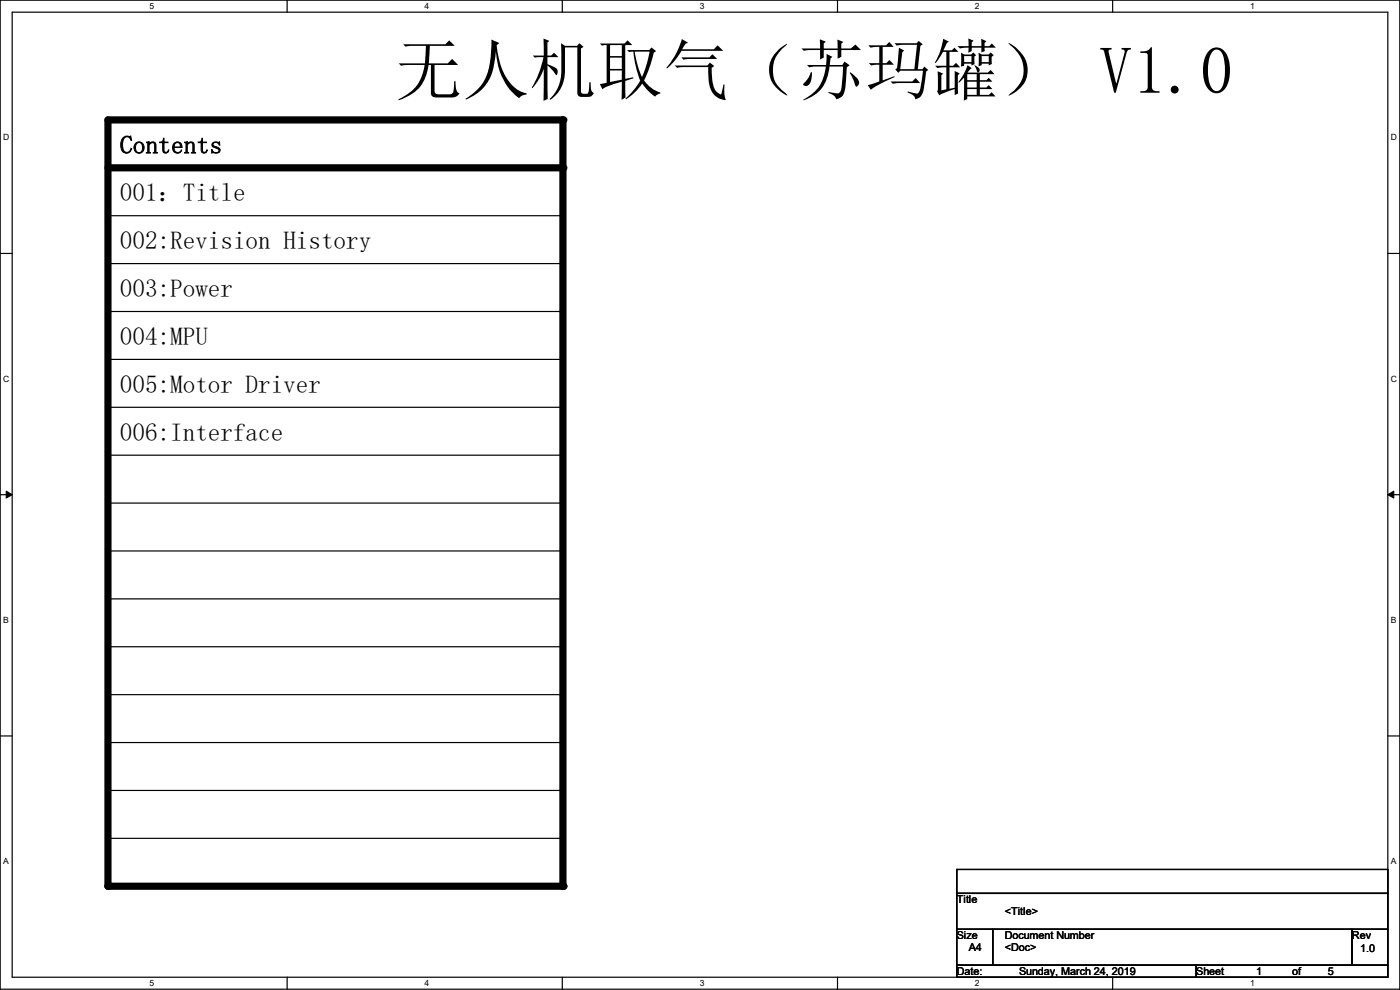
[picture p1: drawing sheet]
<svg xmlns="http://www.w3.org/2000/svg" width="297mm" height="210mm" viewBox="0 0 297 210" stroke-linecap="round" stroke-linejoin="round" font-family="sans-serif">
<path d="M0 0h297v209.8h-297zM2.6 2.6h291.8v204.7h-291.8z" fill="none" stroke="#000" stroke-width=".25"/>
<g fill="#fff">
<path d="M31.7 .3h1v2h-1z"/>
<path d="M31.7 207.6h1v1.9h-1z"/>
</g>
<path d="M60.9 0v2.6M60.9 207.3v2.5" fill="none" stroke="#000" stroke-width=".25"/>
<g fill="#fff">
<path d="M90.1 .3h1v2h-1z"/>
<path d="M90.1 207.6h1v1.9h-1z"/>
</g>
<path d="M119.3 0v2.6M119.3 207.3v2.5" fill="none" stroke="#000" stroke-width=".25"/>
<g fill="#fff">
<path d="M148.5 .3h.9v2h-.9z"/>
<path d="M148.5 207.6h.9v1.9h-.9z"/>
</g>
<path d="M177.7 0v2.6M177.7 207.3v2.5" fill="none" stroke="#000" stroke-width=".25"/>
<g fill="#fff">
<path d="M206.8 .3h1v2h-1z"/>
<path d="M206.8 207.6h1v1.9h-1z"/>
</g>
<path d="M236.1 0v2.6M236.1 207.3v2.5" fill="none" stroke="#000" stroke-width=".25"/>
<g fill="#fff">
<path d="M265.2 .3h1v2h-1z"/>
<path d="M265.2 207.6h1v1.9h-1z"/>
<path d="M.7 28.2h1.2v1.9h-1.2z"/>
<path d="M295.1 28.2h1.2v1.9h-1.2z"/>
<path d="M.7 79.3h1.2v2h-1.2z"/>
<path d="M295.1 79.3h1.2v2h-1.2z"/>
</g>
<path d="M0 53.8h2.6M294.4 53.8h2.6" fill="none" stroke="#000" stroke-width=".25"/>
<g fill="#fff">
<path d="M.7 130.5h1.2v2h-1.2z"/>
<path d="M295.1 130.5h1.1v2h-1.1z"/>
</g>
<path d="M0 104.9h2.6M294.4 104.9h2.6" fill="none" stroke="#000" stroke-width=".25"/>
<path d="M1.3 104.2l1.3 .7-1.3 .8zM294.4 104.9l1.3-.7v1.5z" fill="#000" stroke="#000" stroke-width=".21"/>
<g fill="#fff">
<path d="M.7 181.7h1.2v2h-1.2z"/>
<path d="M295.1 181.7h1.1v2h-1.1z"/>
</g>
<g fill="none" stroke="#000" stroke-width=".25">
<path d="M22.9 45.8h96.5M22.9 55.9h96.5M119.4 45.8h.1M119.4 55.9h.1M22.9 66.1h96.5M22.9 76.2h96.5M119.4 66.1h.1M119.4 76.2h.1M22.9 86.4h96.5M22.9 96.6h96.5M119.4 86.4h.1M119.4 96.6h.1"/>
<path d="M22.9 106.7h96.5M22.9 116.9h96.5M119.4 106.7h.1M119.4 116.9h.1M22.9 127h96.5M22.9 137.2h96.5M119.4 127h.1M119.4 137.2h.1M0 156.1h2.6M22.9 147.4h96.5M22.9 157.5h96.5M119.4 147.4h.1"/>
<path d="M119.4 157.5h.1M294.4 156.1h2.6M22.9 167.7h96.5M22.9 177.8h96.5M119.4 167.7h.1M119.4 177.8h.1M203 184.4h91.4v5.1h-91.4zM203 189.5h91.4v7.6h-91.4zM203 197.1h7.6v7.7h-7.6zM210.6 197.1h76.2v7.7h-76.2zM286.8 197.1h7.6v7.7h-7.6zM203 204.8h50.8v2.5h-50.8z"/>
<path d="M253.8 204.8h40.6v2.5h-40.6z"/>
</g>
<path d="M22.9 25.4h96.5v162.6h-96.5zM22.9 35.6h96.5" fill="none" stroke="#000" stroke-width="1.5"/>
<g fill="#000">
<circle cx="119.4" cy="25.4" r=".76"/>
<circle cx="119.4" cy="35.6" r=".76"/>
<circle cx="22.9" cy="188" r=".76"/>
<circle cx="119.4" cy="188" r=".76"/>
</g>
<text font-size="14.2" x="83.9" y="19.9">无人机取气（苏玛罐） V1.0</text>
<g font-size="5.3">
<text x="25.4" y="32.6">Contents</text>
<text x="25.4" y="42.7">001：Title</text>
<text x="25.4" y="52.9">002:Revision History</text>
<text x="25.4" y="63">003:Power</text>
<text x="25.4" y="73.2">004:MPU</text>
<text x="25.4" y="83.4">005:Motor Driver</text>
<text x="25.4" y="93.5">006:Interface</text>
</g>
<g font-size="2.3">
<text x="203" y="191.6">Title</text>
<text x="213.2" y="194.1">&lt;Title&gt;</text>
<text x="203" y="199.2">Size</text>
<text x="205.5" y="201.8">A4</text>
<text x="213.1" y="199.2">Document Number</text>
<text x="213.2" y="201.8">&lt;Doc&gt;</text>
<text x="286.8" y="199.2">Rev</text>
<text x="288.6" y="202">1.0</text>
<text x="203" y="206.8">Date:</text>
<text x="216.2" y="206.8">Sunday, March 24, 2019</text>
<text x="253.8" y="206.8">Sheet</text>
<text x="266.5" y="206.8">1</text>
<text x="274.1" y="206.8">of</text>
<text x="281.7" y="206.8">5</text>
</g>
<g font-size="1.8">
<text x="31.7" y="1.9">5</text>
<text x="90.1" y="1.9">4</text>
<text x="148.5" y="1.9">3</text>
<text x="206.8" y="1.9">2</text>
<text x="265.2" y="1.9">1</text>
<text x=".7" y="29.8">D</text>
<text x="295.1" y="29.8">D</text>
<text x=".7" y="80.9">C</text>
<text x="295.1" y="80.9">C</text>
<text x=".7" y="132.1">B</text>
<text x="295.1" y="132.1">B</text>
<text x=".7" y="183.3">A</text>
<text x="295.1" y="183.3">A</text>
<text x="31.7" y="209.2">5</text>
<text x="90.1" y="209.2">4</text>
<text x="148.5" y="209.2">3</text>
<text x="206.8" y="209.2">2</text>
<text x="265.2" y="209.2">1</text>
</g>
</svg>
